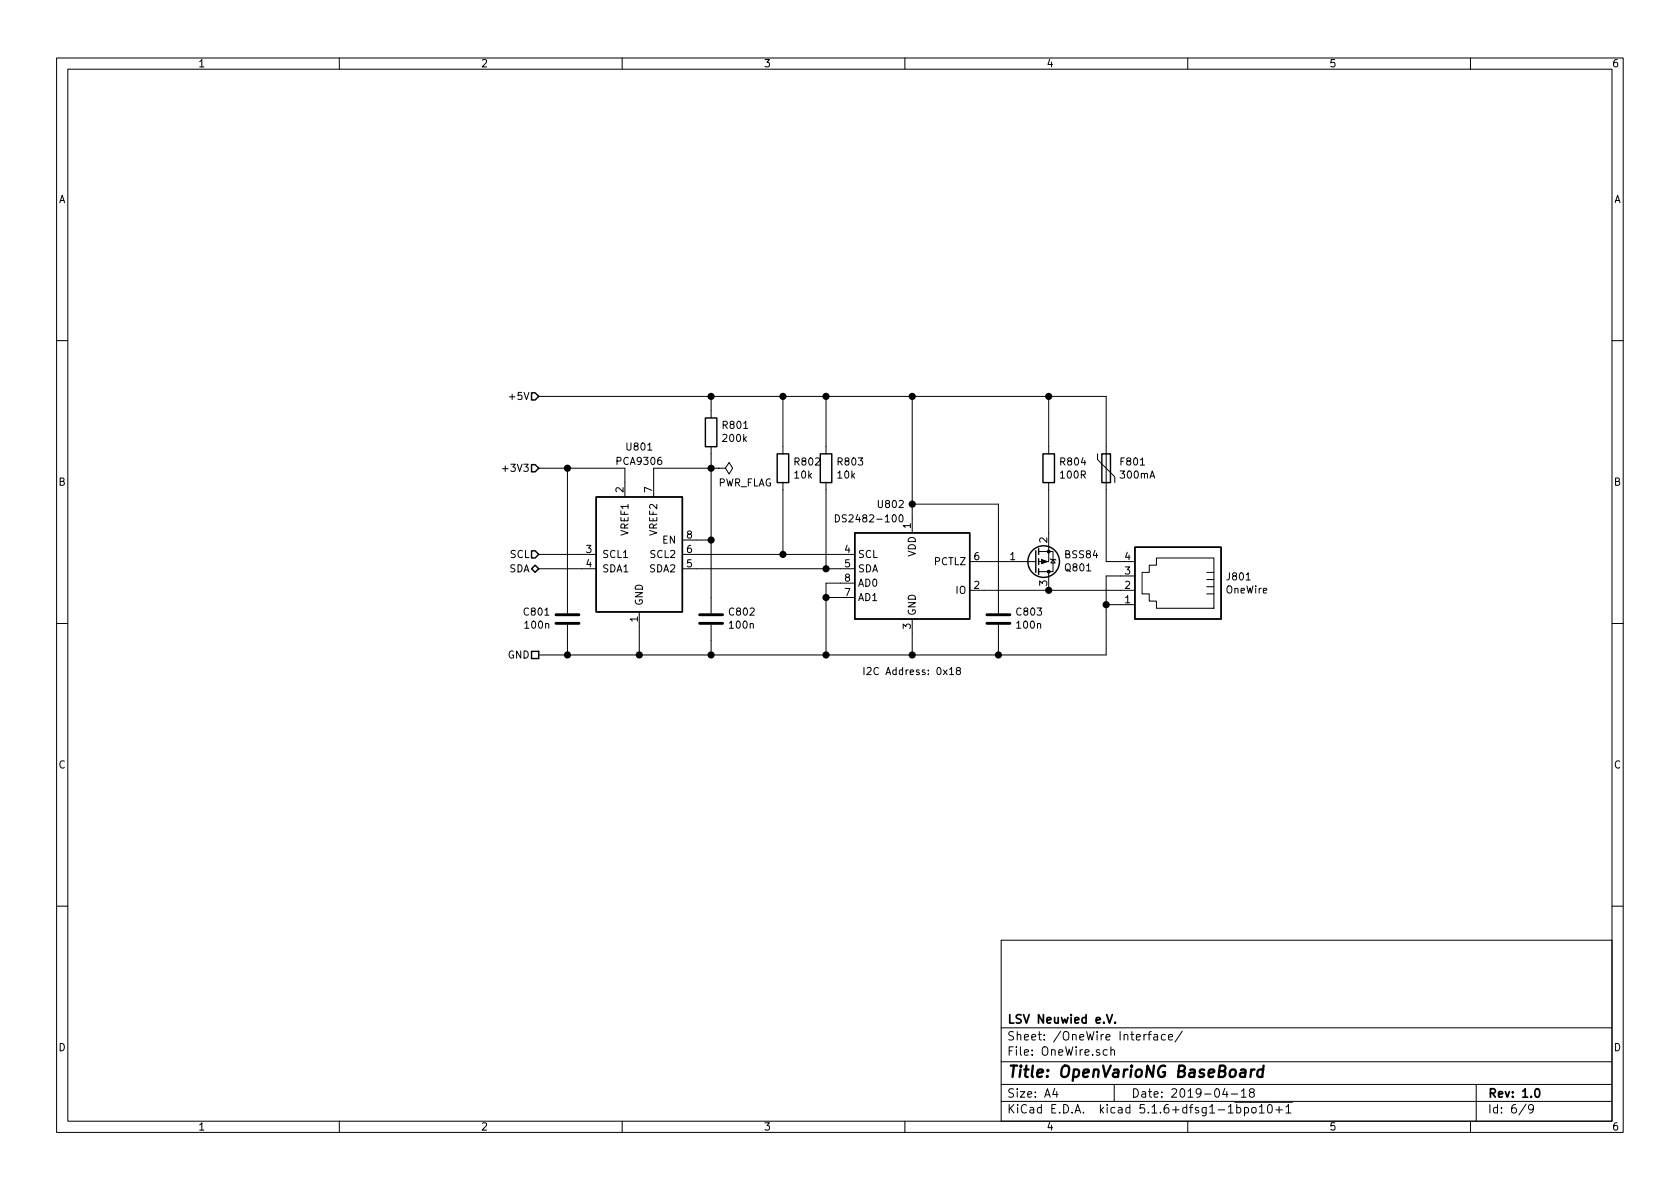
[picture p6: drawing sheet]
EESchema Schematic File Version 4
EELAYER 30 0
EELAYER END
$Descr A4 11693 8268
encoding utf-8
Sheet 6 9
Title "OpenVarioNG BaseBoard"
Date "2019-04-18"
Rev "1.0"
Comp "LSV Neuwied e.V."
Comment1 ""
Comment2 ""
Comment3 ""
Comment4 ""
$EndDescr
$Comp
L Transistor_FET:BSS84 Q801
U 1 1
P 7200 3900
F 0 "Q801" H 7405 3946 50  0000 L CNN
F 1 "BSS84" H 7405 3855 50  0000 L CNN
F 2 "Package_TO_SOT_SMD:SOT-23" H 7400 3825 50  0001 L CIN
F 3 "http://assets.nexperia.com/documents/data-sheet/BSS84.pdf" H 7200 3900 50  0001 L CNN
	1    7200 3900
	1    0    0    1   
$EndComp
$Comp
L mds-misc:DS2482-100 U802
U 1 1
P 6350 4000
F 0 "U802" H 6200 4500 50  0000 C CNN
F 1 "DS2482-100" H 6050 4400 50  0000 C CNN
F 2 "Package_SO:SOIC-8_3.9x4.9mm_P1.27mm" H 6300 4500 50  0001 C CNN
F 3 "https://datasheets.maximintegrated.com/en/ds/DS2482-100.pdf" H 6400 3700 50  0001 C CNN
	1    6350 4000
	1    0    0    -1  
$EndComp
$Comp
L Device:R R804
U 1 1
P 7300 3250
F 0 "R804" H 7370 3296 50  0000 L CNN
F 1 "100R" H 7370 3205 50  0000 L CNN
F 2 "Resistor_SMD:R_0805_2012Metric" V 7230 3250 50  0001 C CNN
F 3 "~" H 7300 3250 50  0001 C CNN
	1    7300 3250
	1    0    0    -1  
$EndComp
Wire Wire Line
	7300 3400 7300 3700
Text HLabel 3750 2750 0    50   Input ~ 0
+5V
Text HLabel 3750 3250 0    50   Input ~ 0
+3V3
$Comp
L Interface:PCA9306 U?
U 1 1
P 4450 3850
AR Path="/5CBD860B/5CCC7B02" Ref="U?"  Part="1" 
AR Path="/5CCC55F2/5CCC7B02" Ref="U801"  Part="1" 
F 0 "U801" H 4450 4600 50  0000 C CNN
F 1 "PCA9306" H 4450 4500 50  0000 C CNN
F 2 "Package_SO:SSOP-8_2.95x2.8mm_P0.65mm" H 4050 4200 50  0001 C CNN
F 3 "http://www.ti.com/lit/ds/symlink/pca9306.pdf" H 4150 4300 50  0001 C CNN
	1    4450 3850
	1    0    0    -1  
$EndComp
$Comp
L Device:R R?
U 1 1
P 5750 3250
AR Path="/5CBD860B/5CCC7B09" Ref="R?"  Part="1" 
AR Path="/5CCC55F2/5CCC7B09" Ref="R803"  Part="1" 
F 0 "R803" H 5820 3296 50  0000 L CNN
F 1 "10k" H 5820 3205 50  0000 L CNN
F 2 "Resistor_SMD:R_0805_2012Metric" V 5680 3250 50  0001 C CNN
F 3 "~" H 5750 3250 50  0001 C CNN
	1    5750 3250
	1    0    0    -1  
$EndComp
$Comp
L Device:R R?
U 1 1
P 5450 3250
AR Path="/5CBD860B/5CCC7B10" Ref="R?"  Part="1" 
AR Path="/5CCC55F2/5CCC7B10" Ref="R802"  Part="1" 
F 0 "R802" H 5520 3296 50  0000 L CNN
F 1 "10k" H 5520 3205 50  0000 L CNN
F 2 "Resistor_SMD:R_0805_2012Metric" V 5380 3250 50  0001 C CNN
F 3 "~" H 5450 3250 50  0001 C CNN
	1    5450 3250
	1    0    0    -1  
$EndComp
$Comp
L Device:R R?
U 1 1
P 4950 3000
AR Path="/5CBD860B/5CCC7B2B" Ref="R?"  Part="1" 
AR Path="/5CCC55F2/5CCC7B2B" Ref="R801"  Part="1" 
F 0 "R801" H 4880 2954 50  0000 R CNN
F 1 "200k" H 4880 3045 50  0000 R CNN
F 2 "Resistor_SMD:R_0805_2012Metric" V 4880 3000 50  0001 C CNN
F 3 "~" H 4950 3000 50  0001 C CNN
	1    4950 3000
	-1   0    0    1   
$EndComp
Wire Wire Line
	4050 3850 3750 3850
Wire Wire Line
	4050 3950 3750 3950
Wire Wire Line
	4450 4350 4450 4550
Text HLabel 3750 3950 0    50   BiDi ~ 0
SDA
Text HLabel 3750 3850 0    50   Input ~ 0
SCL
$Comp
L Device:C C?
U 1 1
P 4950 4300
AR Path="/5CBB96A8/5CCC7B3B" Ref="C?"  Part="1" 
AR Path="/5CBD860B/5CCC7B3B" Ref="C?"  Part="1" 
AR Path="/5CCC55F2/5CCC7B3B" Ref="C802"  Part="1" 
F 0 "C802" H 4835 4254 50  0000 R CNN
F 1 "100n" H 4835 4345 50  0000 R CNN
F 2 "Capacitor_SMD:C_0805_2012Metric" H 4988 4150 50  0001 C CNN
F 3 "~" H 4950 4300 50  0001 C CNN
	1    4950 4300
	-1   0    0    1   
$EndComp
Wire Wire Line
	4950 4450 4950 4550
Wire Wire Line
	4950 4150 4950 3750
Wire Wire Line
	4850 3750 4950 3750
Connection ~ 4950 3750
Wire Wire Line
	4950 3750 4950 3250
Wire Wire Line
	4550 3250 4950 3250
Wire Wire Line
	4550 3250 4550 3350
$Comp
L Device:C C?
U 1 1
P 3950 4300
AR Path="/5CBB96A8/5CCCB4FB" Ref="C?"  Part="1" 
AR Path="/5CBD860B/5CCCB4FB" Ref="C?"  Part="1" 
AR Path="/5CCC55F2/5CCCB4FB" Ref="C801"  Part="1" 
F 0 "C801" H 3835 4254 50  0000 R CNN
F 1 "100n" H 3835 4345 50  0000 R CNN
F 2 "Capacitor_SMD:C_0805_2012Metric" H 3988 4150 50  0001 C CNN
F 3 "~" H 3950 4300 50  0001 C CNN
	1    3950 4300
	1    0    0    1   
$EndComp
Text HLabel 3750 4550 0    50   UnSpc ~ 0
GND
Wire Wire Line
	3950 4450 3950 4550
Wire Wire Line
	3750 3250 3950 3250
Wire Wire Line
	4350 3250 4350 3350
Wire Wire Line
	3950 4150 3950 3250
Connection ~ 3950 3250
Wire Wire Line
	3950 3250 4350 3250
Wire Wire Line
	4850 3850 5450 3850
Wire Wire Line
	5450 3850 5450 3400
Wire Wire Line
	4850 3950 5750 3950
Wire Wire Line
	5750 3950 5750 3400
Wire Wire Line
	5750 3950 5850 3950
Connection ~ 5750 3950
Wire Wire Line
	6850 3900 7000 3900
Wire Wire Line
	6850 4100 7300 4100
Wire Wire Line
	6350 4400 6350 4550
Wire Wire Line
	3750 2750 4950 2750
Wire Wire Line
	4950 2750 4950 2850
Wire Wire Line
	4950 3150 4950 3250
Connection ~ 4950 3250
Wire Wire Line
	4950 2750 5450 2750
Connection ~ 4950 2750
Connection ~ 5750 2750
Wire Wire Line
	5750 2750 6350 2750
Wire Wire Line
	5450 2750 5450 3100
Connection ~ 5450 2750
Wire Wire Line
	5450 2750 5750 2750
Wire Wire Line
	5750 2750 5750 3100
Wire Wire Line
	7300 2750 7300 3100
Connection ~ 6350 2750
Wire Wire Line
	6350 2750 7300 2750
$Comp
L Device:Polyfuse F801
U 1 1
P 7700 3250
F 0 "F801" H 7788 3296 50  0000 L CNN
F 1 "300mA" H 7788 3205 50  0000 L CNN
F 2 "Fuse:Fuse_1812_4532Metric" H 7750 3050 50  0001 L CNN
F 3 "~" H 7700 3250 50  0001 C CNN
F 4 "Littelfuse" H 7700 3250 50  0001 C CNN "Manu"
F 5 "MINISMDC030F-2" H 7700 3250 50  0001 C CNN "PartNo"
	1    7700 3250
	1    0    0    -1  
$EndComp
Wire Wire Line
	7800 4000 7700 4000
Wire Wire Line
	7700 4000 7700 4200
Wire Wire Line
	7700 4200 7800 4200
Wire Wire Line
	7700 4200 7700 4550
Connection ~ 7700 4200
Wire Wire Line
	7300 4100 7800 4100
Connection ~ 7300 4100
Wire Wire Line
	7300 2750 7700 2750
Wire Wire Line
	7700 2750 7700 3100
Connection ~ 7300 2750
Wire Wire Line
	7700 3400 7700 3900
Wire Wire Line
	7700 3900 7800 3900
Wire Wire Line
	7700 4550 6950 4550
Wire Wire Line
	6350 4550 5750 4550
Connection ~ 6350 4550
Wire Wire Line
	4950 4550 4450 4550
Connection ~ 4950 4550
Wire Wire Line
	4450 4550 3950 4550
Connection ~ 4450 4550
Wire Wire Line
	3950 4550 3750 4550
Connection ~ 3950 4550
Wire Wire Line
	6350 2750 6350 3500
$Comp
L Device:C C?
U 1 1
P 6950 4300
AR Path="/5CBB96A8/5CBC7A74" Ref="C?"  Part="1" 
AR Path="/5CBD860B/5CBC7A74" Ref="C?"  Part="1" 
AR Path="/5CCC55F2/5CBC7A74" Ref="C803"  Part="1" 
F 0 "C803" H 6835 4254 50  0000 R CNN
F 1 "100n" H 6835 4345 50  0000 R CNN
F 2 "Capacitor_SMD:C_0805_2012Metric" H 6988 4150 50  0001 C CNN
F 3 "~" H 6950 4300 50  0001 C CNN
	1    6950 4300
	-1   0    0    1   
$EndComp
Wire Wire Line
	6950 4450 6950 4550
Connection ~ 6950 4550
Wire Wire Line
	6950 4550 6350 4550
Wire Wire Line
	6350 3500 6950 3500
Wire Wire Line
	6950 3500 6950 4150
Connection ~ 6350 3500
Wire Wire Line
	6350 3500 6350 3600
$Comp
L Connector:4P4C J801
U 1 1
P 8200 4100
F 0 "J801" H 7870 4196 50  0000 R CNN
F 1 "OneWire" H 7870 4105 50  0000 R CNN
F 2 "modusoft:Modular-MEBP4-4S" V 8200 4150 50  0001 C CNN
F 3 "~" V 8200 4150 50  0001 C CNN
	1    8200 4100
	-1   0    0    -1  
$EndComp
Wire Wire Line
	5850 4050 5750 4050
Wire Wire Line
	5750 4050 5750 4150
Connection ~ 5750 4550
Wire Wire Line
	5750 4550 4950 4550
Wire Wire Line
	5850 4150 5750 4150
Connection ~ 5750 4150
Wire Wire Line
	5750 4150 5750 4550
Text Notes 6000 4700 0    50   ~ 0
I2C Address: 0x18
Connection ~ 5450 3850
Wire Wire Line
	5850 3850 5450 3850
$Comp
L power:PWR_FLAG #FLG0801
U 1 1
P 5000 3250
F 0 "#FLG0801" H 5000 3325 50  0001 C CNN
F 1 "PWR_FLAG" V 5100 3250 50  0000 L CNN
F 2 "" H 5000 3250 50  0001 C CNN
F 3 "~" H 5000 3250 50  0001 C CNN
	1    5000 3250
	0    1    1    0   
$EndComp
Wire Wire Line
	4950 3250 5000 3250
$EndSCHEMATC
